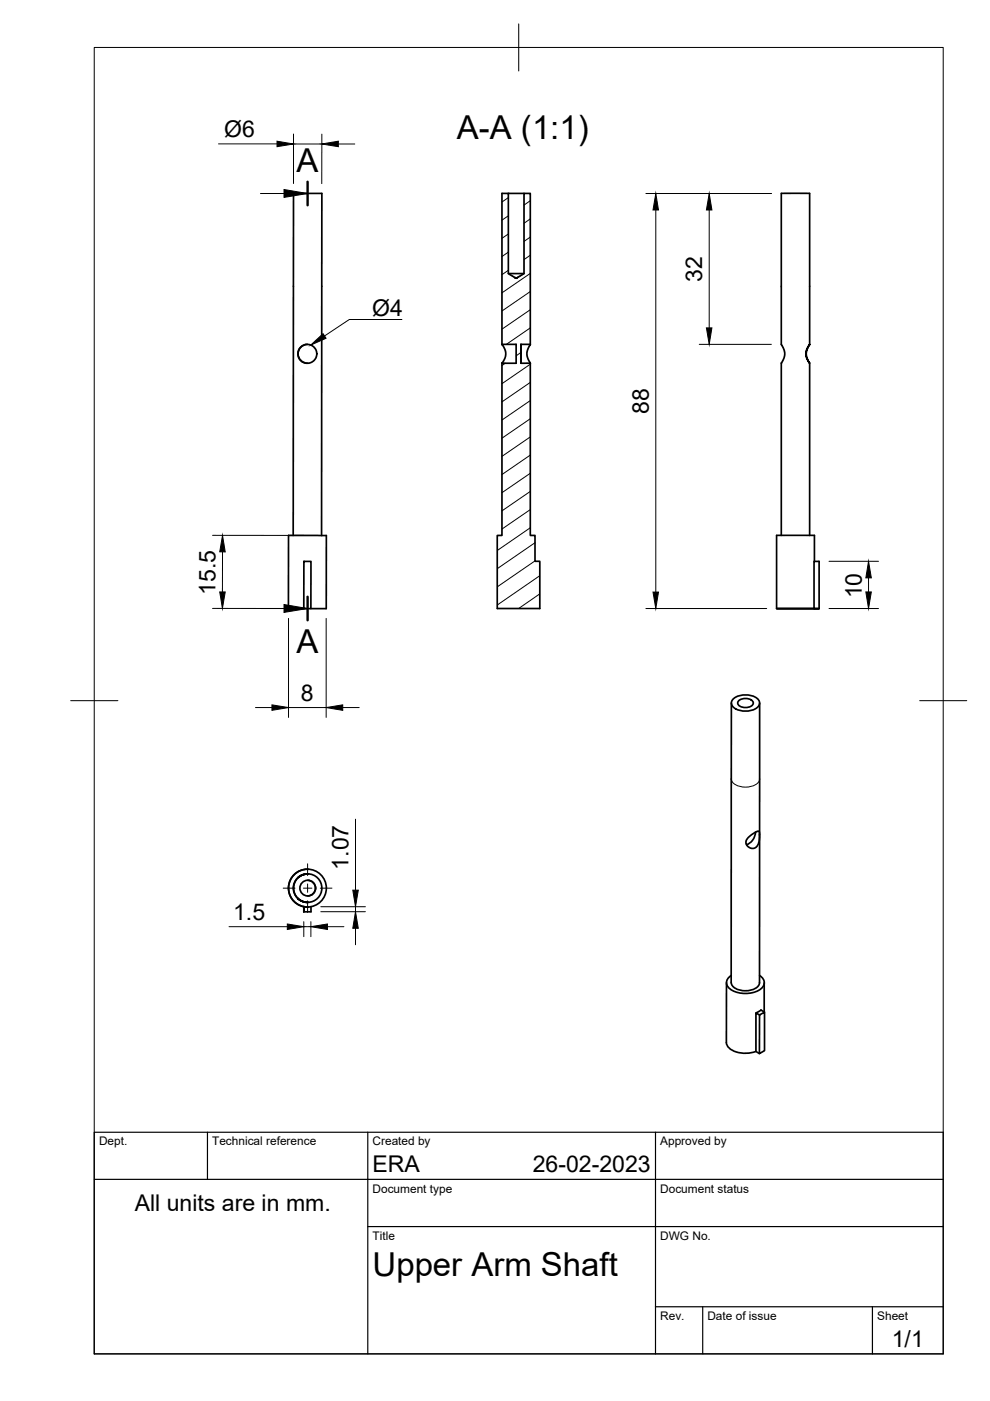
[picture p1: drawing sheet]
<svg xmlns="http://www.w3.org/2000/svg" width="210mm" height="297mm" viewBox="0 0 210 297" stroke-linecap="round" stroke-linejoin="round" font-family="sans-serif">
<!-- layer: Visible -->
<g fill="none" stroke="#000" stroke-width=".36">
<path d="M107.8 41h3.3M107.8 58h3.3M165.7 41v32l.5 1 .2 .9-.2 1-.5 1.1v36.5M165.7 41h6M171.7 41v32M65.2 73a2 2 0 0 0-2 2 2 2 0 0 0 2 2M106.4 73v-32h1.4v17l1.6 1 1.7-1v-17h1.3v32M106.4 77v36.5h-1v15.5h9v-10h-1v-5.5h-1v-36.5M106.4 73h3v4h-3M106.4 73l.6 1 .2 .8-.1 1-.7 1.2M110.4 73v4M110.4 73h2.1"/>
<path d="M110.5 73v4M112.4 73l-.7 1.8 .1 .9 .6 1.3M112.5 77h-2.1M171.6 73l-.5 1.2-.2 1 .3 .9 .5 .9-.6-1-.2-.9 .1-.9zM171.7 77v36.5M62.2 113.5v-72.5h6v72.5M64.4 119h1.5v10h-1.5zM172.7 119v-5.5h-8v15.5M64.4 129h-3.2v-15.5h8v15.5h-3.3M164.7 129h7.9zM172.6 129h1.1h-1.1v-10h1.1v10M155.1 149.1l-.1 59.3"/>
<path d="M155.5 148.2a4.3 4.3 0 0 1 5.2 0 1.22 1.22 0 0 1-.5 2.1 4.4 4.4 0 0 1-4.7-.4 1.13 1.13 0 0 1 0-1.7zM156.6 148.6a2.16 2.16 0 0 1 3.1 .3 1.43 1.43 0 0 1-1.9 1.1 1.27 1.27 0 0 1-1.4-1.1zM161.1 149.1l-.1 59.2a2.29 2.29 0 0 1-2.3 1.7 3.6 3.6 0 0 1-3.6-1.3l-.1-.4M158.6 177.6l1.6-1.2 .5-.2 .3 .1-.1 2.2-.3 .8-.4 .4-.8 .2-.5-.2-.6-.5-.1-.8zM160.2 176.4a2.91 2.91 0 0 1-1.9 2.7M63.2 190.5l1 .6 1 .2-1-.2zM63.2 186l.9-.5 1.1-.2-1.1 .2zM65.2 191.3h.1M65.2 185.3h.1M65.2 184.3a4 4 0 0 0-4 4 4 4 0 0 0 4 4M65.2 185.3a3 3 0 0 0-3 3 3 3 0 0 0 3 3M65.2 186.6a1.66 1.66 0 0 1 1.7 1.7 1.66 1.66 0 0 1-1.7 1.7"/>
<path d="M65.9 192.2v1.1h-1.5v-1.1v1.1M154 208.4v12.6a3.2 3.2 0 0 0 3.3 2.3l1.8-.1 1.2-.3M155 206.8a1.69 1.69 0 0 0-1 1.7 1.69 1.69 0 0 0 1.3 1.5 5.7 5.7 0 0 0 6.5-.8 1.58 1.58 0 0 0-.7-2.4M161 215.2l1.1-.6v8.2l-1.1 .6zM161 215.2l-.7-.4v8.1l.7 .5M162 208.4v6.2M162.1 214.6l-.7-.5-1.1 .6"/>
<circle cx="65.2" cy="75" r="2.01"/>
<circle cx="65.2" cy="188.3" r="4"/>
<circle cx="65.2" cy="188.3" r="1.66"/>
<circle cx="65.3" cy="188.3" r="3"/>
</g>
<g fill="#000">
<circle cx="65.2" cy="184.3" r=".18"/>
<circle cx="65.2" cy="192.3" r=".18"/>
<circle cx="65.2" cy="185.3" r=".18"/>
<circle cx="65.2" cy="191.3" r=".18"/>
</g>
<!-- layer: Visible Narrow -->
<path d="M155.1 165.2a2.29 2.29 0 0 0 2.3 1.6 3.6 3.6 0 0 0 3.6-1.2l.1-.4" fill="none" stroke="#000" stroke-width=".21"/>
<!-- layer: TITLEBLOCK -->
<path d="M20 240.1h180v46.9h-180zM20 250h180M44 240.1v9.9M78 240.1v46.9M139 240.1v46.9M78 260.1h122M139 277.1h61M149 277.1v9.9M185 277.1v9.9" fill="none" stroke="#000" stroke-width=".25"/>
<!-- layer: BORDER -->
<path d="M20 10.1h180v276.9h-180zM110 5.1v10M15 148.6h10M195 148.6h10" fill="none" stroke="#000" stroke-width=".21"/>
<!-- layer: FD_Dimensions -->
<g fill="none" stroke="#000" stroke-width=".21">
<path d="M46.3 30.5h12.4M62.2 28.4v10.5M62.2 30.5h6M68.2 28.4v10.5M71.7 30.5h3.5M136.9 41h26.7M139 44.5v81M150.4 44.5v25M148.3 73h15.3M45.1 113.5h22M47.2 117v8.5M175.8 119h10.5"/>
<path d="M45.1 129h22M61.2 131.1v21M69.2 131.1v21M136.9 129h25.7M175.8 129h10.5M184.1 122.5v3M54.2 150h3.5M61.2 150h8M72.7 150h3.5M75.4 173.7v15M48.6 196.5h12.3M64.4 195.4v3.2"/>
<path d="M64.4 196.5h1.5M65.9 195.4v3.2M68 193.3h9.5M68 192.2h9.5M69.4 196.5h3.5M75.4 192.2v1.1M75.4 196.8v3.5"/>
</g>
<g fill="#000" stroke="#000" stroke-width=".21">
<path d="M58.7 29.9l3.5 .6-3.5 .6zM68.2 30.5l3.5-.6v1.2zM139 41l.6 3.5h-1.1zM150.4 41l.5 3.5h-1.1zM149.8 69.5h1.1l-.5 3.5zM47.2 113.5l.6 3.5h-1.2zM46.6 125.5h1.2l-.6 3.5zM138.5 125.5h1.1l-.6 3.5zM183.6 125.5h1.1l-.6 3.5zM184.1 119l.6 3.5h-1.1zM57.7 149.4l3.5 .6-3.5 .6zM69.2 150l3.5-.6v1.2z"/>
<path d="M60.9 195.9l3.5 .6-3.5 .6zM65.9 196.5l3.5-.6v1.2zM75.4 193.3l.6 3.5h-1.2zM74.8 188.7h1.2l-.6 3.5z"/>
</g>
<!-- layer: Hole Notes -->
<path d="M65.9 73.2l2.6-2.5 .6 1z" fill="#000" stroke="#000" stroke-width=".21"/>
<path d="M85.2 67.7h-11.1l-5.3 3.5" fill="none" stroke="#000" stroke-width=".21"/>
<!-- layer: Smart Centers -->
<path d="M60 188.3h2.5M64.3 188.3h1.8M65.2 183.1v2.5M65.2 187.4v1.8M65.2 191v2.5M67.9 188.3h2.5" fill="none" stroke="#000" stroke-width=".21"/>
<!-- layer: Hatching -->
<g fill="none" stroke="#000" stroke-width=".21">
<path d="M107.8 41.9l-1.4 .9M107.8 45.8l-1.4 .9M107.8 49.6l-1.4 .9M107.8 53.5l-1.4 .9M107.8 57.3l-1.4 .9M112.4 42.6l-1.3 .9M112.4 46.4l-1.3 .9M112.4 50.3l-1.3 .9M112.4 54.1l-1.3 .9M112.4 58l-6 4.1M107.1 77l-.7 .5M110.4 74.7l-1 .7"/>
<path d="M112.4 61.8l-6 4.1M112.4 65.7l-6 4.1M112.4 69.5l-5 3.5M112.4 77.2l-6 4.2M112.4 81.1l-6 4.1M112.4 84.9l-6 4.2M112.4 88.8l-6 4.1M112.4 92.6l-6 4.2M112.4 96.5l-6 4.1M112.4 100.3l-6 4.2M112.4 104.2l-6 4.1M112.4 108l-6 4.2"/>
<path d="M112.4 111.9l-7 4.8M113.4 115.1l-8 5.5M113.4 118.9l-8 5.5M114.4 122.1l-9 6.2M114.4 125.9l-4.4 3.1"/>
</g>
<!-- layer: Section Lines -->
<path d="M65.2 38.5v5M65.2 126.5v5" fill="none" stroke="#000" stroke-width=".51"/>
<path d="M55.2 41h5M55.2 129h5" fill="none" stroke="#000" stroke-width=".21"/>
<path d="M60.2 40.2l5 .8-5 .9zM60.2 128.2l5 .8-5 .8z" fill="#000" stroke="#000" stroke-width=".21"/>
<g font-size="7">
<text x="96.9" y="29.6">A-A (1:1)</text>
<text x="62.9" y="36.5">A</text>
<text x="62.9" y="138.5">A</text>
<text x="79" y="270.6">Upper Arm Shaft</text>
</g>
<g font-size="4.9">
<text x="47.5" y="29">Ø6</text>
<text x="148.9" y="59.7" transform="rotate(-90 148.9 59.7)">32</text>
<text x="78.9" y="67">Ø4</text>
<text x="137.6" y="87.7" transform="rotate(-90 137.6 87.7)">88</text>
<text x="45.7" y="126.2" transform="rotate(-90 45.7 126.2)">15.5</text>
<text x="182.7" y="126.9" transform="rotate(-90 182.7 126.9)">10</text>
<text x="63.8" y="148.6">8</text>
<text x="73.9" y="184.4" transform="rotate(-90 73.9 184.4)">1.07</text>
<text x="49.4" y="195">1.5</text>
<text x="79" y="248.5">ERA</text>
<text x="113" y="248.5">26-02-2023</text>
<text x="28.6" y="256.7">All units are in mm.</text>
<text x="189.1" y="285.7">1/1</text>
</g>
<g font-size="2.5">
<text x="21" y="242.9">Dept.</text>
<text x="45" y="242.9">Technical reference</text>
<text x="79" y="242.9">Created by</text>
<text x="140" y="242.9">Approved by</text>
<text x="79" y="252.8">Document type</text>
<text x="140" y="252.8">Document status</text>
<text x="79" y="262.9">Title</text>
<text x="140" y="262.9">DWG No.</text>
<text x="140" y="279.9">Rev.</text>
<text x="150" y="279.9">Date of issue</text>
<text x="186" y="279.9">Sheet</text>
</g>
</svg>
